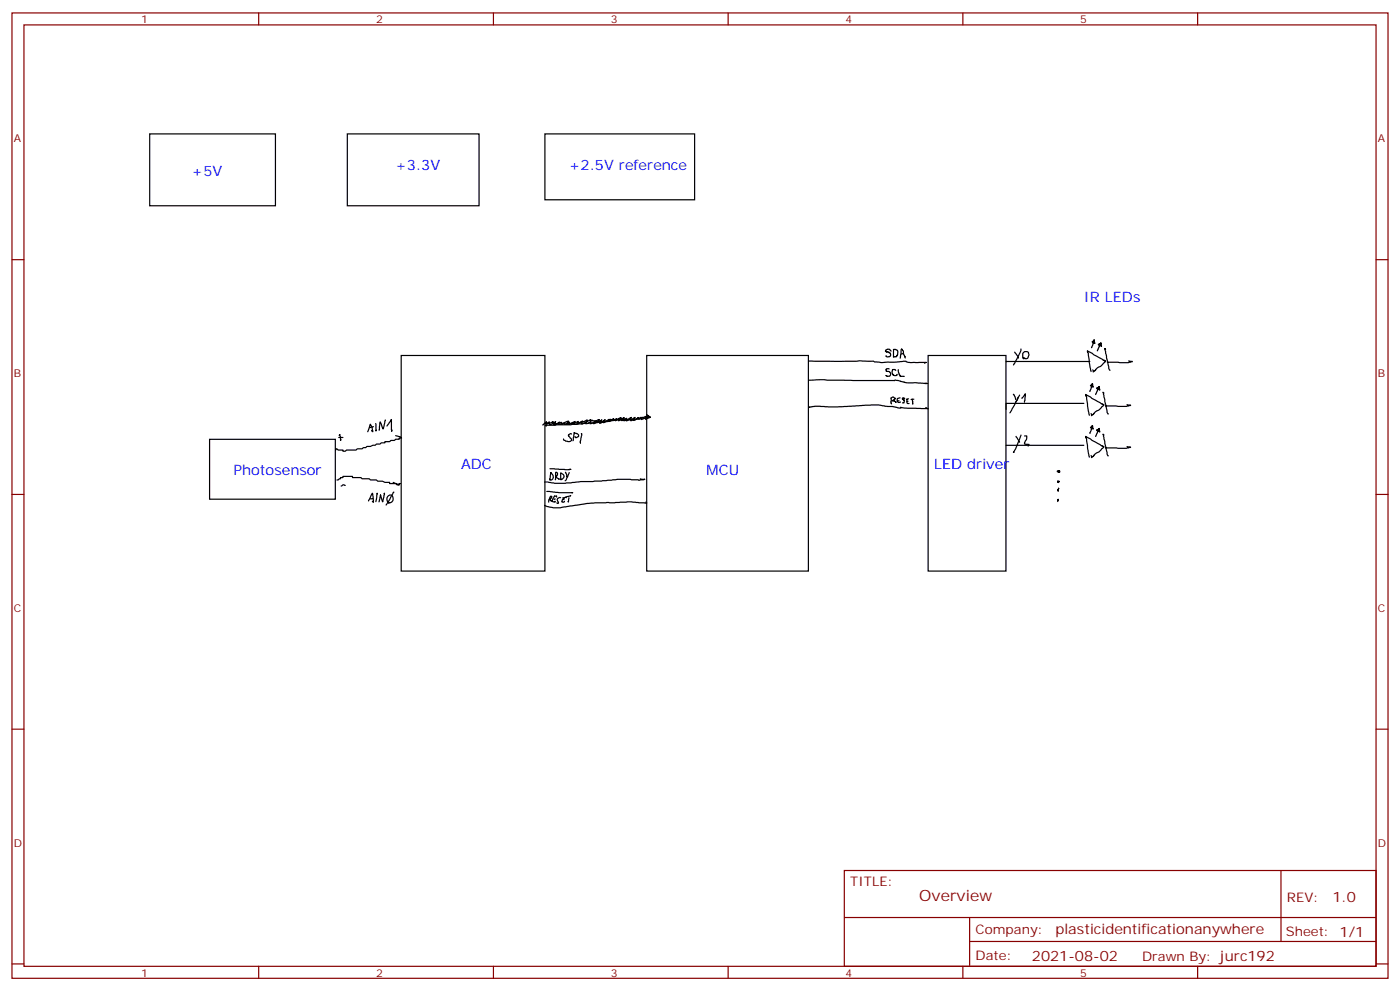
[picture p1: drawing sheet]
<svg xmlns="http://www.w3.org/2000/svg" width="412mm" height="292mm" viewBox="0 0 412 292" stroke-linecap="round" stroke-linejoin="round" font-family="sans-serif">
<g fill="none" stroke="#870000" stroke-width=".35">
<path d="M3.5 3.8h405.4v284.3h-405.4zM7.1 7.3h398.2v277.3h-398.2zM76.2 3.8v3.5M145.3 3.8v3.5M214.5 3.8v3.5M283.6 3.8v3.5M352.8 3.8v3.5M3.5 76.5h3.6M405.3 76.5h3.6M3.5 145.6h3.6M405.3 145.6h3.6M3.5 214.8h3.6"/>
<path d="M405.3 214.8h3.6M248.7 256.4h156.6v28.2h-156.6zM377.3 256.4v20.9M248.7 270.2h156.5M285.6 277.3h119.6M285.6 270.2v14.2M3.5 283.9h3.6M76.2 284.6v3.5M145.3 284.6v3.5M214.5 284.6v3.5M283.6 284.6v3.5M352.8 284.6v3.5"/>
<path d="M405.3 283.9h3.6"/>
</g>
<g fill="none" stroke="#000" stroke-width=".35">
<path d="M44.1 39.4h37v21.2h-37zM102.3 39.4h38.8v21.2h-38.8zM160.5 39.4h44.1v19.4h-44.1zM118.2 104.7h42.3v63.5h-42.3zM190.5 104.7h47.6v63.5h-47.6zM238.1 106.3l19.2 .1a11.9 11.9 0 0 0 4.8 .3l4.9-.3M238.2 112l4.6-.2 20.7 .3 .3-.2 2.6 .6M238.4 119.9l1.5-.2 6.8 .2 12.1-.6 2 .4h2.2l1.7 .5 .8-.1M261.9 108.7l-.6-.1-.3 .5 .1 .3h.8l.3 .3 .1 .8-.3 .3-1.1-.2M262.5 117.3l.1 1.7M262.5 117.2l.6-.3 .7 .4-1.1 .8M262.5 103.4l-.5-.5-.9 .1-.3 .5 1.1 .3 .4 .3v.6l-.4 .4h-.6l-.3-.3"/>
<path d="M262.7 118.1h.1M263.2 102.9h.6l.5 .3 .2 .3-.1 1.2-.4 .4h-.7M263.2 103.2l.1 2M263.3 118l.6 .4M263.9 109.1l-.3-.3h-.6l-.2 1.3 .4 .5h.3h.5l.3-.3M264.6 108.9v.6l.5 1.3 1.2 .1M264.8 118l-.4 .1M265.1 117.2l-.7 .2-.1 .6 .3 .5 .6-.1M265.5 102.9l-.3 2.6M265.6 102.8l.5 .6 .1 1 .5 1M266.1 104.1l-.6 .1M266.4 112.7l6.8 .3h-.8"/>
<path d="M266.5 117.5l-.1-.2-.4 .1-.1-.2-.1 .1v.3l.6 .4-.1 .6h-.4M266.9 106.5l1.3 .3h4.6l-.5 .2M267.5 118.2h-.4M267.6 117.5l-.5 .1v1l.2 .2 .5 .1M268.8 117.6v1.4M269.2 117.6l-.8 .1M273.4 104.7h22.9v63.5h-22.9zM296.3 106.5h24.7M298.5 116.1l.5 .8 .2 .8M298.9 103.7l1.1 1.6M299.8 117l-.2 .9-2.1 3.7M300.4 116.4l-1.2 2.2"/>
<path d="M300.7 102.8l-.1 .8-2.1 3.9M301 117.3l1.1-1.3-.3 2.5M301.5 105.3a.86 .86 0 0 0 1.1 .3 .86 .86 0 0 0 .5-1l-.3-.9-1-.1-.5 .5v1.3l.4 .3M319.3 118.8h-23v1.8M321.5 113.8l.2-.4 .3 .6-.2-1-.6 .5 .4 .4-.6 1.4M321.9 108.9l.1 .7 .5-.4a2.67 2.67 0 0 1 1.7-1.3l1.5-1.6-.8-.3-4.6-2.7 1.1 6.1M322.1 100.9l.1-.4 .3 .7-.2-1.1-.6 .5 .4 .4-.6 1.4M323.6 114.4l.1-.3-.3 .2 .6 .6-.2-1-.7 .3 .3 .6-.7 1.4M324.1 101.5l.1-.3-.3 .2 .6 .6-.2-1-.7 .4 .3 .5-.7 1.4M325.2 115.8l-.3-.3 1.2 5.9 .4 .5M325.7 102.9l-.3-.3 1.2 5.9 .4 .5M332 119.2l1 .2-1.2 .3-6-.1"/>
<path d="M332.5 106.3l1 .3-1.2 .2-6-.1M61.7 129.4h37.1v17.6h-37.1zM99.8 128.9h1.2M100 128.3l.1-.3 .4 1.6-.2 .1M109.5 126.8l.3 .4-.2-1.3-.5-1-.8 2.3M110 125.7l-1.1 .3M110.7 124.8l.1 2.1v-.2M113.5 123.7l-.6 2.6-.9-2-.3 2.3M114 125.5l1.3-2 .1 3.5-.1-.6M116.5 128.3l1.4 .4 .4 .3h-.7v.4h-1.1l-.3 .3h-1.1l-.3 .4h-1.4v.3h-1.1l-.3 .4h-1.1l-.4 .3h-.7l-.7 .4h-1l-.4 .3h-.7l-.3 .4h-1.5l-.3 .4h-2.8l-.4 .3h-.7v-.3h-1.4l-.3-.4h-.4v.4M162 138.1l6.1 .2h-.4M166.5 139.1l.6 1.4-.2-.2"/>
<path d="M167.7 139.2l-.9 2-.3 .4M168.4 127.9l-.2-.2a.6 .6 0 0 0-.6 .8l.8 .9a.79 .79 0 0 1-.5 .7 .79 .79 0 0 1-.8-.2l-1-.2-.1-.4M169.4 128.6a.53 .53 0 0 0 .9 0l.1-.5-.3-.4-1-.2-.3 2.3M171.2 127.7l.2 .5-.4 2.3v-.6M190.5 122.1l.6 .5-1.9 .3-.8 .5-.5-.2-1.2 .7-.1-.3-.7 .4v-.6l-1.3 .6 .1-.4-1 .3 .4-.5-1.1 .5 .4-.7-.7 .3 .3-.5-1.5 .6 .1-.3-1.1 .6 .3-.6-1.3 .7 .4-.5-1.1 .7 .1-.2-1.1 .5 .1-.5-1.2 .6 .2-.5-.6 .3 .3-.8-.5 .1a1.5 1.5 0 0 1-1.8 .1l-.4 .2 .1-.4-1.2 .6 .2-.5-2.6 1-.1-.6-1.1 .6-.3 .1v-.4l-1.1 .6h-.3l.3-.7-1.3 .7h-.2l.2-.4-1.2 .4 .1-.6h-.2l-1.9 .7 .3-.3h-.3l.2-.5-.8 .4 .2-.6-1.2 .7-.2-.2 .3-.4-1 .7 .3-.4-.5 .2 .3-.4-1 .9M191.1 122.6l.5 .3-4.3 .6-5.5 .2-11.6 1.3-9.6 .2 .3 .3M191.2 122.7l-1 .8-.1-.4h-.2l-.9 .5-.1-.7-1.1 .5 .2-.4-.8 .6h-.4l.3-.7-1.3 .8 .2-.8-1.2 .7h-.4l.2-.4-1.2 .7 .5-.9h-.2l-1.5 1 .3-.8-1.2 .8-.5-.5-1.5 .6 .2-.6-1.4 .8-.2-.2 .3-.5-1.1 .9-.5 .1 .7-.9-1.6 .8 .6-.6-1.4 .9 .7-.8-1.5 .8h-.3l.4-.6-1.7 .6 .4-.8-1.5 .9-.1-.4 .3-.5-2 1-.6-.1 .4-.8-2.3 .9-.2-.1 .5-.9-2.4 1h-.5l.4-.7-1.8 .9 .6-1-1.6 1-.2-.1v-.5l-1 .4M265.2 120l2.1 .2 6.1 .1-.7-.3M296.3 131.2h23M299.3 128.5l1.1 1.7M300.7 128.1l-2 5.1M301.8 128.4h.6v.8l-.6 1.2v.4l1.3 .1-.3 .5"/>
<path d="M311.7 139h-.2l.2-.4 .3 .1v.4l-.2-.1 .3-.4-.1 .4-.2-.4 .4 .4M321.4 121.8l.1 .6 .5-.3a2.67 2.67 0 0 1 1.7-1.4l1.5-1.5-.8-.3-4.6-2.7 1.1 6.1M321.4 134.1l.1 .7 .5-.4a2.67 2.67 0 0 1 1.7-1.3l1.5-1.6-.8-.2-4.6-2.8 1.1 6.2M321.5 126.1l.2-.4 .3 .7-.2-1.1-.6 .6 .4 .4-.6 1.3M323.6 126.7l.1-.2-.3 .2 .6 .5-.2-1-.7 .4 .3 .5-.7 1.5M325.2 128.1l-.3-.2 1.2 5.8 .4 .6M332 131.5l1 .3-1.2 .3-6-.2M99.3 141.4l1-.4v-.3h.7v-.4h2.8v.4h2.5l.4 .3h2.1l.3 .4h1.8l.3 .3 3.6 .4v.3h2.1v.4h.7v-.4h.3h-.3v.4h-.4l-1.4-.7M101.7 143l-.7-.2-.5 .3M108.6 147.6l1.1-2.3 .3 2.7-.3-.4M109.8 146.8l-.7 .1M111.1 145.5v-.2l-.4 2.5"/>
<path d="M113.3 145.5l-.1-.2-.5 2.5-.6-2-.5 2M114.4 147.8v.2a1.2 1.2 0 0 0 1.4-.8 1.2 1.2 0 0 0-.6-1.4 1.29 1.29 0 0 0-1.1 .9 1.29 1.29 0 0 0 .5 1.5M116 144.9l-2.3 3.8M161.1 144.8l3.6 .3h4h-.2M162 141.1l.3-1.8a1.15 1.15 0 0 1 .7 1 1.15 1.15 0 0 1-.6 1.1l-.5-.2M162.4 147.4l.1 .2-.7-.5 .7-.5 .1-.4-.4-.1-.6 1.8M163.3 146.2l.6-.1v.3M163.4 146.1l-.7 1.3a.51 .51 0 0 0 .3 .5 .51 .51 0 0 0 .6-.1l-.1-.2M163.6 147l-.4 .1M164.6 141l-.7-.3v-.3a.63 .63 0 0 0 .3-.7 .63 .63 0 0 0-.5-.5l-.1 2.1M165.2 141.2h.3l.6-.5a1.15 1.15 0 0 0-.9-1.4v2M165.2 146.6a.77 .77 0 0 0-1 .4 .77 .77 0 0 0 .3 1l-.1 .3-.4-.2"/>
<path d="M166 146.8l-.6 .9 .7 .2 .2-.3M166.3 146.9l-.5 .3M166.8 146.6l-.2-.2-.8 .3M167.6 146.6l-.2 1.1M168 146.1l-1.3 .3M188.6 141.1l1.3 .1-1.4 .2-2.8-.2h-3.9l-4.7 .5-6 .1-4.6 .6h-3.1l-3-.4M190.3 147.8l.1 .4-4.3-.4-5 .3h-5.8l-9 1.2a7.3 7.3 0 0 1-4 .1l-1.9-.6M311.6 144.5l.2-.7-.2 .4 .1 .5M311.7 147.3l-.1 .2 .1-.4-.1 .6M311.8 141.9h-.2l.2 .1 .2-.3h-.4l.2 .4"/>
</g>
<text font-size="4.6" fill="#800" x="270.8" y="265.4">Overview</text>
<g font-size="4.2" fill="#00f">
<text x="56.4" y="51.8">+5V</text>
<text x="116.4" y="50">+3.3V</text>
<text x="167.6" y="50">+2.5V reference</text>
<text x="319.3" y="88.8">IR LEDs</text>
<text x="68.8" y="140">Photosensor</text>
<text x="135.8" y="138.2">ADC</text>
<text x="208.1" y="140">MCU</text>
<text x="275.2" y="138.2">LED driver</text>
</g>
<g font-size="4.2" fill="#800">
<text x="392.5" y="265.7">1.0</text>
<text x="310.9" y="275.2">plasticidentificationanywhere</text>
<text x="304" y="283">2021-08-02</text>
</g>
<g font-size="3.9" fill="#800">
<text x="250.5" y="261">TITLE:</text>
<text x="379.1" y="265.7">REV:</text>
<text x="287.4" y="275.2">Company:</text>
<text x="378.7" y="275.8">Sheet: 1/1</text>
<text x="287.4" y="282.9">Date:</text>
<text x="336.4" y="282.9">Drawn By: jurc192</text>
</g>
<g font-size="3.2" fill="#800">
<text x="41.6" y="6.8">1</text>
<text x="110.8" y="6.8">2</text>
<text x="179.9" y="6.8">3</text>
<text x="249.1" y="6.8">4</text>
<text x="318.2" y="6.8">5</text>
<text x="4.1" y="41.9">A</text>
<text x="405.9" y="41.9">A</text>
<text x="4.1" y="111.1">B</text>
<text x="405.9" y="111.1">B</text>
<text x="4.1" y="180.2">C</text>
<text x="405.9" y="180.2">C</text>
<text x="4.1" y="249.3">D</text>
<text x="405.9" y="249.3">D</text>
<text x="41.6" y="287.6">1</text>
<text x="110.8" y="287.6">2</text>
<text x="179.9" y="287.6">3</text>
<text x="249.1" y="287.6">4</text>
<text x="318.2" y="287.6">5</text>
</g>
</svg>
